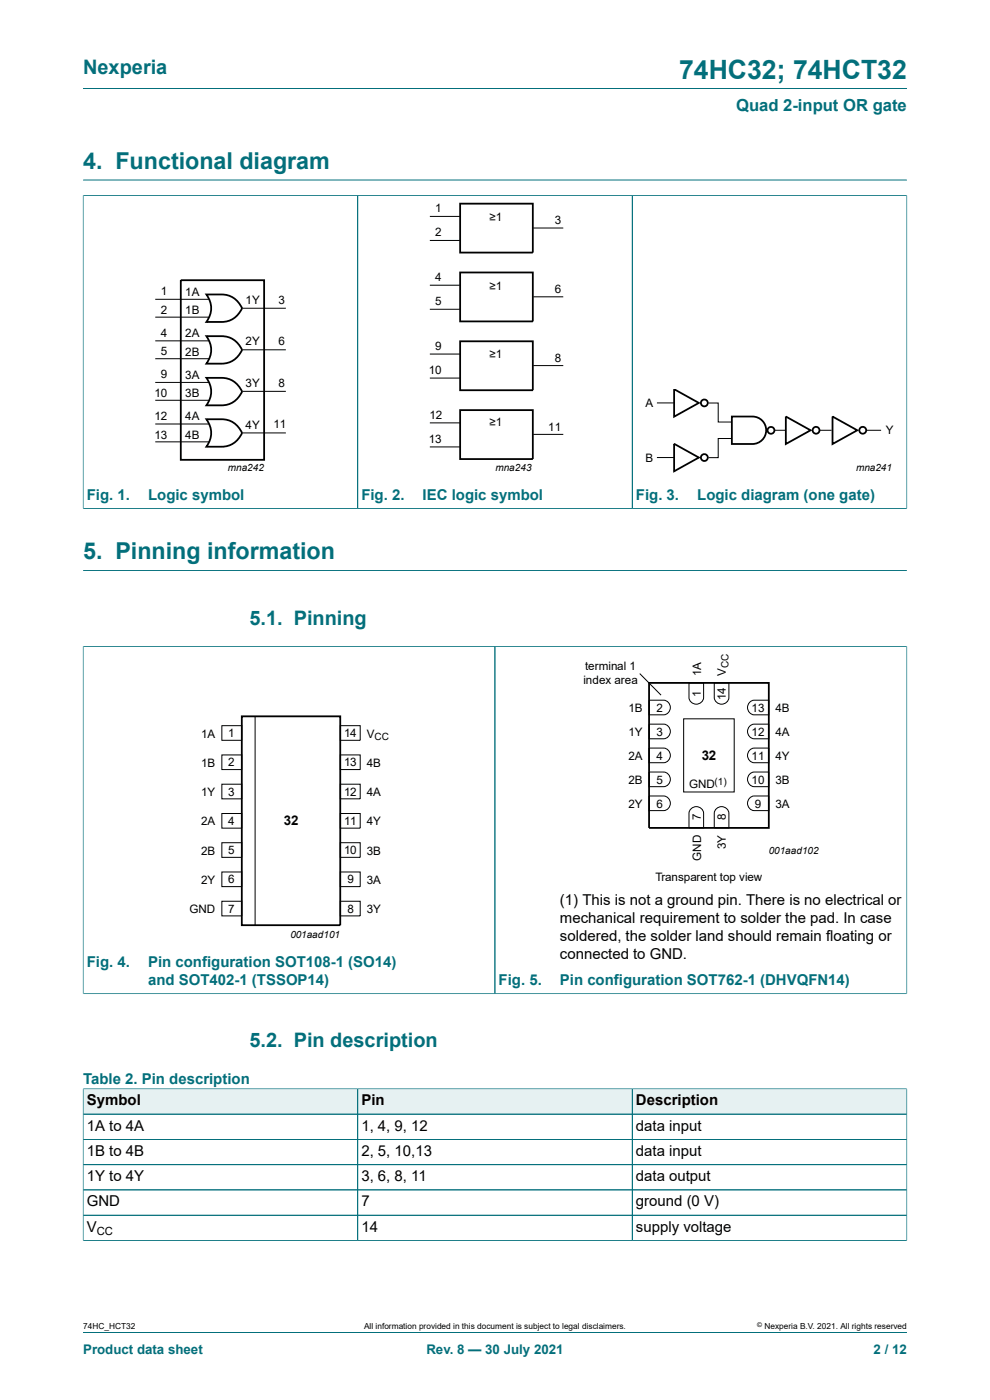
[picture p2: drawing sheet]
<svg xmlns="http://www.w3.org/2000/svg" width="210mm" height="297mm" viewBox="0 0 210 297" stroke-linecap="round" stroke-linejoin="round" font-family="sans-serif">
<g fill="none" stroke="#036f7b" stroke-width=".21">
<path d="M17.6 18.8h174.8M17.6 38.2h174.8M17.6 41.5h174.8M17.6 41.4v66.5M75.9 41.5v66.4M134.1 41.5v66.4M192.4 41.4v66.5M17.6 107.9h174.8M17.6 137.1h174.8M17.6 137.1v73.8M17.6 121h174.8M105 137.1v73.7"/>
<path d="M192.4 137.1v73.8M17.6 210.8h174.8"/>
</g>
<g fill="none" stroke="#000" stroke-width=".38">
<path d="M38.4 59.4h17.6v38.2h-17.6zM97.6 43.2h15.4v10.4h-15.4zM97.6 57.8h15.4v10.4h-15.4zM43.8 62.5a9.9 9.9 0 0 1 5.2 .4 5 5 0 0 1 2.4 2.5 4.7 4.7 0 0 1-4.4 2.9h-3.2a4.7 4.7 0 0 0 0-5.8zM43.8 71.3a9.9 9.9 0 0 1 5.2 .4 5 5 0 0 1 2.4 2.5 4.7 4.7 0 0 1-4.4 2.9h-3.2a4.7 4.7 0 0 0 0-5.8zM97.6 72.4h15.4v10.4h-15.4zM43.8 80.2a9.9 9.9 0 0 1 5.2 .4 5 5 0 0 1 2.4 2.5 4.7 4.7 0 0 1-4.4 2.9h-3.2a4.7 4.7 0 0 0 0-5.8zM43.8 88.9a9.9 9.9 0 0 1 5.2 .4 5 5 0 0 1 2.4 2.6 4.7 4.7 0 0 1-4.4 2.9h-3.2a4.7 4.7 0 0 0 0-5.9zM97.6 87h15.4v10.4h-15.4zM143 82.6l5.2 2.9-5.2 2.9zM143 94.2l5.2 2.9-5.2 2.9zM155.2 88.4h4.4a2.91 2.91 0 0 1 2.9 2.9 2.91 2.91 0 0 1-2.9 2.9h-4.4z"/>
<path d="M166.7 88.4l5.2 2.9-5.2 2.9zM176.6 88.4l5.2 2.9-5.2 2.9zM51.3 152h20.9v44.3h-20.9zM137.7 144.9h25.4v30.7h-25.4z"/>
<circle cx="149.4" cy="85.5" r=".73"/>
<circle cx="149.4" cy="97.1" r=".73"/>
<circle cx="163.5" cy="91.3" r=".73"/>
<circle cx="173.1" cy="91.3" r=".73"/>
<circle cx="183" cy="91.3" r=".73"/>
</g>
<g fill="none" stroke="#000" stroke-width=".21">
<path d="M91.2 51h6.3M91.2 45.9h6.3M113.1 48.4h6.4M32.9 63.5h11.4M32.9 67.3h11.4M32.9 72.3h11.4M32.9 76.1h11.4M51.4 65.4h9.2M51.4 74.2h9.2M91.2 65.6h6.3M91.2 60.5h6.3M91.2 75.1h6.3"/>
<path d="M113.1 63h6.4M113.1 77.6h6.4M32.9 81.1h11.4M32.9 84.9h11.4M32.9 89.9h11.4M32.9 93.7h11.4M51.4 83h9.2M51.4 91.8h9.2M91.2 80.2h6.3M91.2 94.8h6.3M91.2 89.7h6.3M113.1 92.2h6.4"/>
<path d="M139.3 85.5h3.7M139.3 97.1h3.7M150.3 85.5h2v4h2.9M155.2 93h-2.9v4.1h-2M164.4 91.3h2.3M173.8 91.3h2.6M183.7 91.3h3.2M47.1 153.9h4.2v3.2h-4.2zM54.1 152v44.4M72.2 153.9h4.2v3.1h-4.2zM135.7 142.9l4.5 4.6M137.7 158.7h3.1a1.56 1.56 0 0 1 1.4 1.6 1.56 1.56 0 0 1-1.4 1.5h-3.1z"/>
<path d="M137.7 153.6h3.1a1.56 1.56 0 0 1 1.4 1.6 1.56 1.56 0 0 1-1.4 1.5h-3.1zM137.7 148.5h3.1a1.56 1.56 0 0 1 1.4 1.6 1.56 1.56 0 0 1-1.4 1.5h-3.1zM145 152.5h10.7v15.5h-10.7zM146.1 144.9h3.2v3.1a1.56 1.56 0 0 1-1.6 1.4 1.56 1.56 0 0 1-1.6-1.4zM151.5 144.9h3.1v3.1a1.56 1.56 0 0 1-1.5 1.4 1.56 1.56 0 0 1-1.6-1.4zM159.1 159l.9-.3h3.1v3.1h-3.1a1.57 1.57 0 0 1-1.4-1.1 1.57 1.57 0 0 1 .5-1.7zM159.1 153.9l.9-.3h3.1v3.1h-3.1a1.57 1.57 0 0 1-1.4-1.1 1.57 1.57 0 0 1 .5-1.7zM159.1 148.9l.9-.4h3.1v3.1h-3.1a1.57 1.57 0 0 1-1.4-1.1 1.57 1.57 0 0 1 .5-1.6zM47.1 160.2h4.2v3.1h-4.2zM47.1 166.4h4.2v3.1h-4.2zM47.1 172.6h4.2v3.1h-4.2zM47.1 178.8h4.2v3.1h-4.2z"/>
<path d="M72.2 178.8h4.2v3.1h-4.2zM72.2 166.4h4.2v3.1h-4.2zM72.2 172.6h4.2v3.1h-4.2zM72.2 160.2h4.2v3.1h-4.2zM137.7 168.9h3.1a1.56 1.56 0 0 1 1.4 1.5 1.56 1.56 0 0 1-1.4 1.6h-3.1zM137.7 163.8h3.1a1.56 1.56 0 0 1 1.4 1.5 1.56 1.56 0 0 1-1.4 1.6h-3.1zM146.5 171.7a1.57 1.57 0 0 1 1.6-.5 1.57 1.57 0 0 1 1.2 1.3v3.1h-3.2v-3.1zM151.8 171.7a1.57 1.57 0 0 1 1.7-.5 1.57 1.57 0 0 1 1.1 1.3v3.1h-3.1v-3.1zM159.1 169.2l.9-.3h3.1v3.1h-3.1a1.57 1.57 0 0 1-1.4-1.1 1.57 1.57 0 0 1 .5-1.7zM159.1 164.1l.9-.3h3.1v3.1h-3.1a1.57 1.57 0 0 1-1.4-1.1 1.57 1.57 0 0 1 .5-1.7zM47.1 185h4.2v3.1h-4.2zM47.1 191.2h4.2v3.1h-4.2z"/>
<path d="M72.2 191.2h4.2v3.1h-4.2zM72.2 185h4.2v3.1h-4.2z"/>
</g>
<path d="M17.7 231.1h58.1v5.2h-58.1z" fill="#e6f1f2"/>
<path d="M17.6 230.9v5.5h58.3v-5.4h-58.3" fill="none" stroke="#036f7b" stroke-width=".21"/>
<path d="M75.9 231.1h58.1v5.2h-58.1z" fill="#e6f1f2"/>
<path d="M75.9 231h58.2v5.4h-58.2z" fill="none" stroke="#036f7b" stroke-width=".21"/>
<path d="M134.2 231.1h58.1v5.2h-58.1z" fill="#e6f1f2"/>
<path d="M17.6 236.4h174.8M17.6 231.1v32.1M17.7 231h174.7M75.9 231.1v32.1M134.1 231v32.2M192.4 230.9v32.3M17.6 241.7h174.8M17.6 247.1h174.8M17.6 252.4h174.8M17.6 257.8h174.8M17.6 263.2h174.8M17.6 282.6h174.8" fill="none" stroke="#036f7b" stroke-width=".21"/>
<text font-size="5.6" fill="#036f7b" x="144.1" y="16.8">74HC32; 74HCT32</text>
<g font-size="4.9" fill="#036f7b">
<text x="17.6" y="35.9">4. Functional diagram</text>
<text x="17.6" y="118.7">5. Pinning information</text>
</g>
<g font-size="4.2" fill="#036f7b">
<text x="17.6" y="15.6">Nexperia</text>
<text x="52.9" y="132.5">5.1. Pinning</text>
<text x="52.9" y="222.2">5.2. Pin description</text>
</g>
<text font-size="3.5" fill="#036f7b" x="156.1" y="23.7">Quad 2-input OR gate</text>
<g font-size="3.2" fill="#036f7b">
<text x="18.4" y="106">Fig. 1.</text>
<text x="31.4" y="106">Logic symbol</text>
<text x="76.7" y="106">Fig. 2.</text>
<text x="89.7" y="106">IEC logic symbol</text>
<text x="134.9" y="106">Fig. 3.</text>
<text x="147.9" y="106">Logic diagram (one gate)</text>
<text x="18.4" y="205.1">Fig. 4.</text>
<text x="31.4" y="205.1">Pin configuration SOT108-1 (SO14)</text>
<text x="31.4" y="209">and SOT402-1 (TSSOP14)</text>
<text x="105.8" y="209">Fig. 5.</text>
<text x="118.8" y="209">Pin configuration SOT762-1 (DHVQFN14)</text>
<text x="17.6" y="229.9">Table 2. Pin description</text>
</g>
<g font-size="3.2">
<text x="118.8" y="191.9">(1) This is not a ground pin. There is no electrical or</text>
<text x="118.8" y="195.8">mechanical requirement to solder the pad. In case</text>
<text x="118.8" y="199.6">soldered, the solder land should remain floating or</text>
<text x="118.8" y="203.4">connected to GND.</text>
<text x="18.4" y="234.5">Symbol</text>
<text x="18.4" y="239.9">1A to 4A</text>
<text x="76.7" y="234.5">Pin</text>
<text x="76.7" y="239.9">1, 4, 9, 12</text>
<text x="134.9" y="234.5">Description</text>
<text x="134.9" y="239.9">data input</text>
<text x="18.4" y="245.2">1B to 4B</text>
<text x="76.7" y="245.2">2, 5, 10,13</text>
<text x="134.9" y="245.2">data input</text>
<text x="18.4" y="250.6">1Y to 4Y</text>
<text x="76.7" y="250.6">3, 6, 8, 11</text>
<text x="134.9" y="250.6">data output</text>
<text x="18.4" y="255.9">GND</text>
<text x="76.7" y="255.9">7</text>
<text x="134.9" y="255.9">ground (0 V)</text>
<text x="18.4" y="261.3">V</text>
<text x="76.7" y="261.3">14</text>
<text x="134.9" y="261.3">supply voltage</text>
</g>
<g font-size="2.8">
<text x="148.9" y="161.2">32</text>
<text x="60.2" y="175.1">32</text>
</g>
<g font-size="2.8" fill="#036f7b">
<text x="17.6" y="287.2">Product data sheet</text>
<text x="90.4" y="287.2">Rev. 8 — 30 July 2021</text>
<text x="185.3" y="287.2">2 / 12</text>
</g>
<g font-size="2.5">
<text x="92.3" y="45">1</text>
<text x="103.8" y="46.9">≥1</text>
<text x="117.7" y="47.6">3</text>
<text x="92.3" y="50.1">2</text>
<text x="92.3" y="59.6">4</text>
<text x="34.1" y="62.6">1</text>
<text x="39.3" y="62.8">1A</text>
<text x="52.1" y="64.5">1Y</text>
<text x="59.1" y="64.5">3</text>
<text x="92.3" y="64.7">5</text>
<text x="103.8" y="61.4">≥1</text>
<text x="117.7" y="62.2">6</text>
<text x="34.1" y="66.6">2</text>
<text x="34.1" y="71.4">4</text>
<text x="39.3" y="66.6">1B</text>
<text x="39.3" y="71.6">2A</text>
<text x="34.1" y="75.4">5</text>
<text x="39.3" y="75.5">2B</text>
<text x="52.1" y="73.3">2Y</text>
<text x="59.1" y="73.3">6</text>
<text x="92.3" y="74.2">9</text>
<text x="103.8" y="76">≥1</text>
<text x="117.7" y="76.8">8</text>
<text x="34.1" y="80.2">9</text>
<text x="39.3" y="80.3">3A</text>
<text x="52.1" y="82.1">3Y</text>
<text x="59.1" y="82.1">8</text>
<text x="90.9" y="79.3">10</text>
<text x="32.8" y="84.2">10</text>
<text x="32.8" y="89">12</text>
<text x="39.3" y="84.3">3B</text>
<text x="39.3" y="89.2">4A</text>
<text x="91.1" y="88.9">12</text>
<text x="136.9" y="86.3">A</text>
<text x="32.8" y="93">13</text>
<text x="39.3" y="93.1">4B</text>
<text x="52.1" y="90.9">4Y</text>
<text x="58" y="90.9">11</text>
<text x="90.9" y="93.9">13</text>
<text x="103.8" y="90.4">≥1</text>
<text x="116.3" y="91.4">11</text>
<text x="187.9" y="92">Y</text>
<text x="136.9" y="97.9">B</text>
<text x="124.1" y="142">terminal 1</text>
<text x="148.7" y="143.4" transform="rotate(-90 148.7 143.4)">1A</text>
<text x="154" y="143.4" transform="rotate(-90 154 143.4)">V</text>
<text x="123.8" y="145">index area</text>
<text x="148.7" y="147.8" transform="rotate(-90 148.7 147.8)">1</text>
<text x="153.9" y="148.5" transform="rotate(-90 153.9 148.5)">14</text>
<text x="133.3" y="151.1">1B</text>
<text x="139.3" y="151">2</text>
<text x="159.4" y="151">13</text>
<text x="164.5" y="151.1">4B</text>
<text x="42.7" y="156.5">1A</text>
<text x="48.4" y="156.4">1</text>
<text x="73" y="156.4">14</text>
<text x="77.8" y="156.5">V</text>
<text x="133.3" y="161.2">2A</text>
<text x="133.3" y="156.1">1Y</text>
<text x="139.3" y="161.2">4</text>
<text x="139.3" y="156.1">3</text>
<text x="159.4" y="161.2">11</text>
<text x="159.4" y="156.1">12</text>
<text x="164.5" y="161.2">4Y</text>
<text x="164.5" y="156.1">4A</text>
<text x="42.7" y="162.6">1B</text>
<text x="48.4" y="162.6">2</text>
<text x="73" y="162.6">13</text>
<text x="77.8" y="162.6">4B</text>
<text x="133.3" y="166.3">2B</text>
<text x="139.3" y="166.2">5</text>
<text x="146.2" y="167.1">GND</text>
<text x="159.4" y="166.2">10</text>
<text x="164.5" y="166.3">3B</text>
<text x="42.7" y="168.9">1Y</text>
<text x="48.4" y="168.8">3</text>
<text x="73" y="168.8">12</text>
<text x="77.8" y="168.9">4A</text>
<text x="133.3" y="171.4">2Y</text>
<text x="139.3" y="171.3">6</text>
<text x="160.1" y="171.3">9</text>
<text x="164.5" y="171.4">3A</text>
<text x="42.7" y="175.1">2A</text>
<text x="48.4" y="175">4</text>
<text x="73" y="175">11</text>
<text x="77.8" y="175.1">4Y</text>
<text x="148.7" y="174" transform="rotate(-90 148.7 174)">7</text>
<text x="153.9" y="174" transform="rotate(-90 153.9 174)">8</text>
<text x="42.7" y="181.3">2B</text>
<text x="48.4" y="181.2">5</text>
<text x="73" y="181.2">10</text>
<text x="77.8" y="181.3">3B</text>
<text x="148.7" y="182.6" transform="rotate(-90 148.7 182.6)">GND</text>
<text x="154" y="180.1" transform="rotate(-90 154 180.1)">3Y</text>
<text x="42.7" y="187.5">2Y</text>
<text x="48.4" y="187.4">6</text>
<text x="73.7" y="187.4">9</text>
<text x="77.8" y="187.5">3A</text>
<text x="139.1" y="186.9">Transparent top view</text>
<text x="40.2" y="193.7">GND</text>
<text x="48.4" y="193.6">7</text>
<text x="73.7" y="193.6">8</text>
<text x="77.8" y="193.7">3Y</text>
</g>
<text font-size="2.4" x="20.5" y="261.9">CC</text>
<g font-size="2.1">
<text x="48.3" y="100">mna242</text>
<text x="105.1" y="100">mna243</text>
<text x="181.6" y="100">mna241</text>
<text x="154.5" y="141.8" transform="rotate(-90 154.5 141.8)">CC</text>
<text x="79.4" y="156.9">CC</text>
<text x="151.6" y="166.4">(1)</text>
<text x="163.1" y="181.2">001aad102</text>
<text x="61.6" y="199.1">001aad101</text>
</g>
<g font-size="1.8">
<text x="17.6" y="282">74HC_HCT32</text>
<text x="77.2" y="282">All information provided in this document is subject to legal disclaimers.</text>
<text x="162.2" y="282">Nexperia B.V. 2021. All rights reserved</text>
</g>
<text font-size="1.4" x="160.6" y="281.6">©</text>
</svg>
